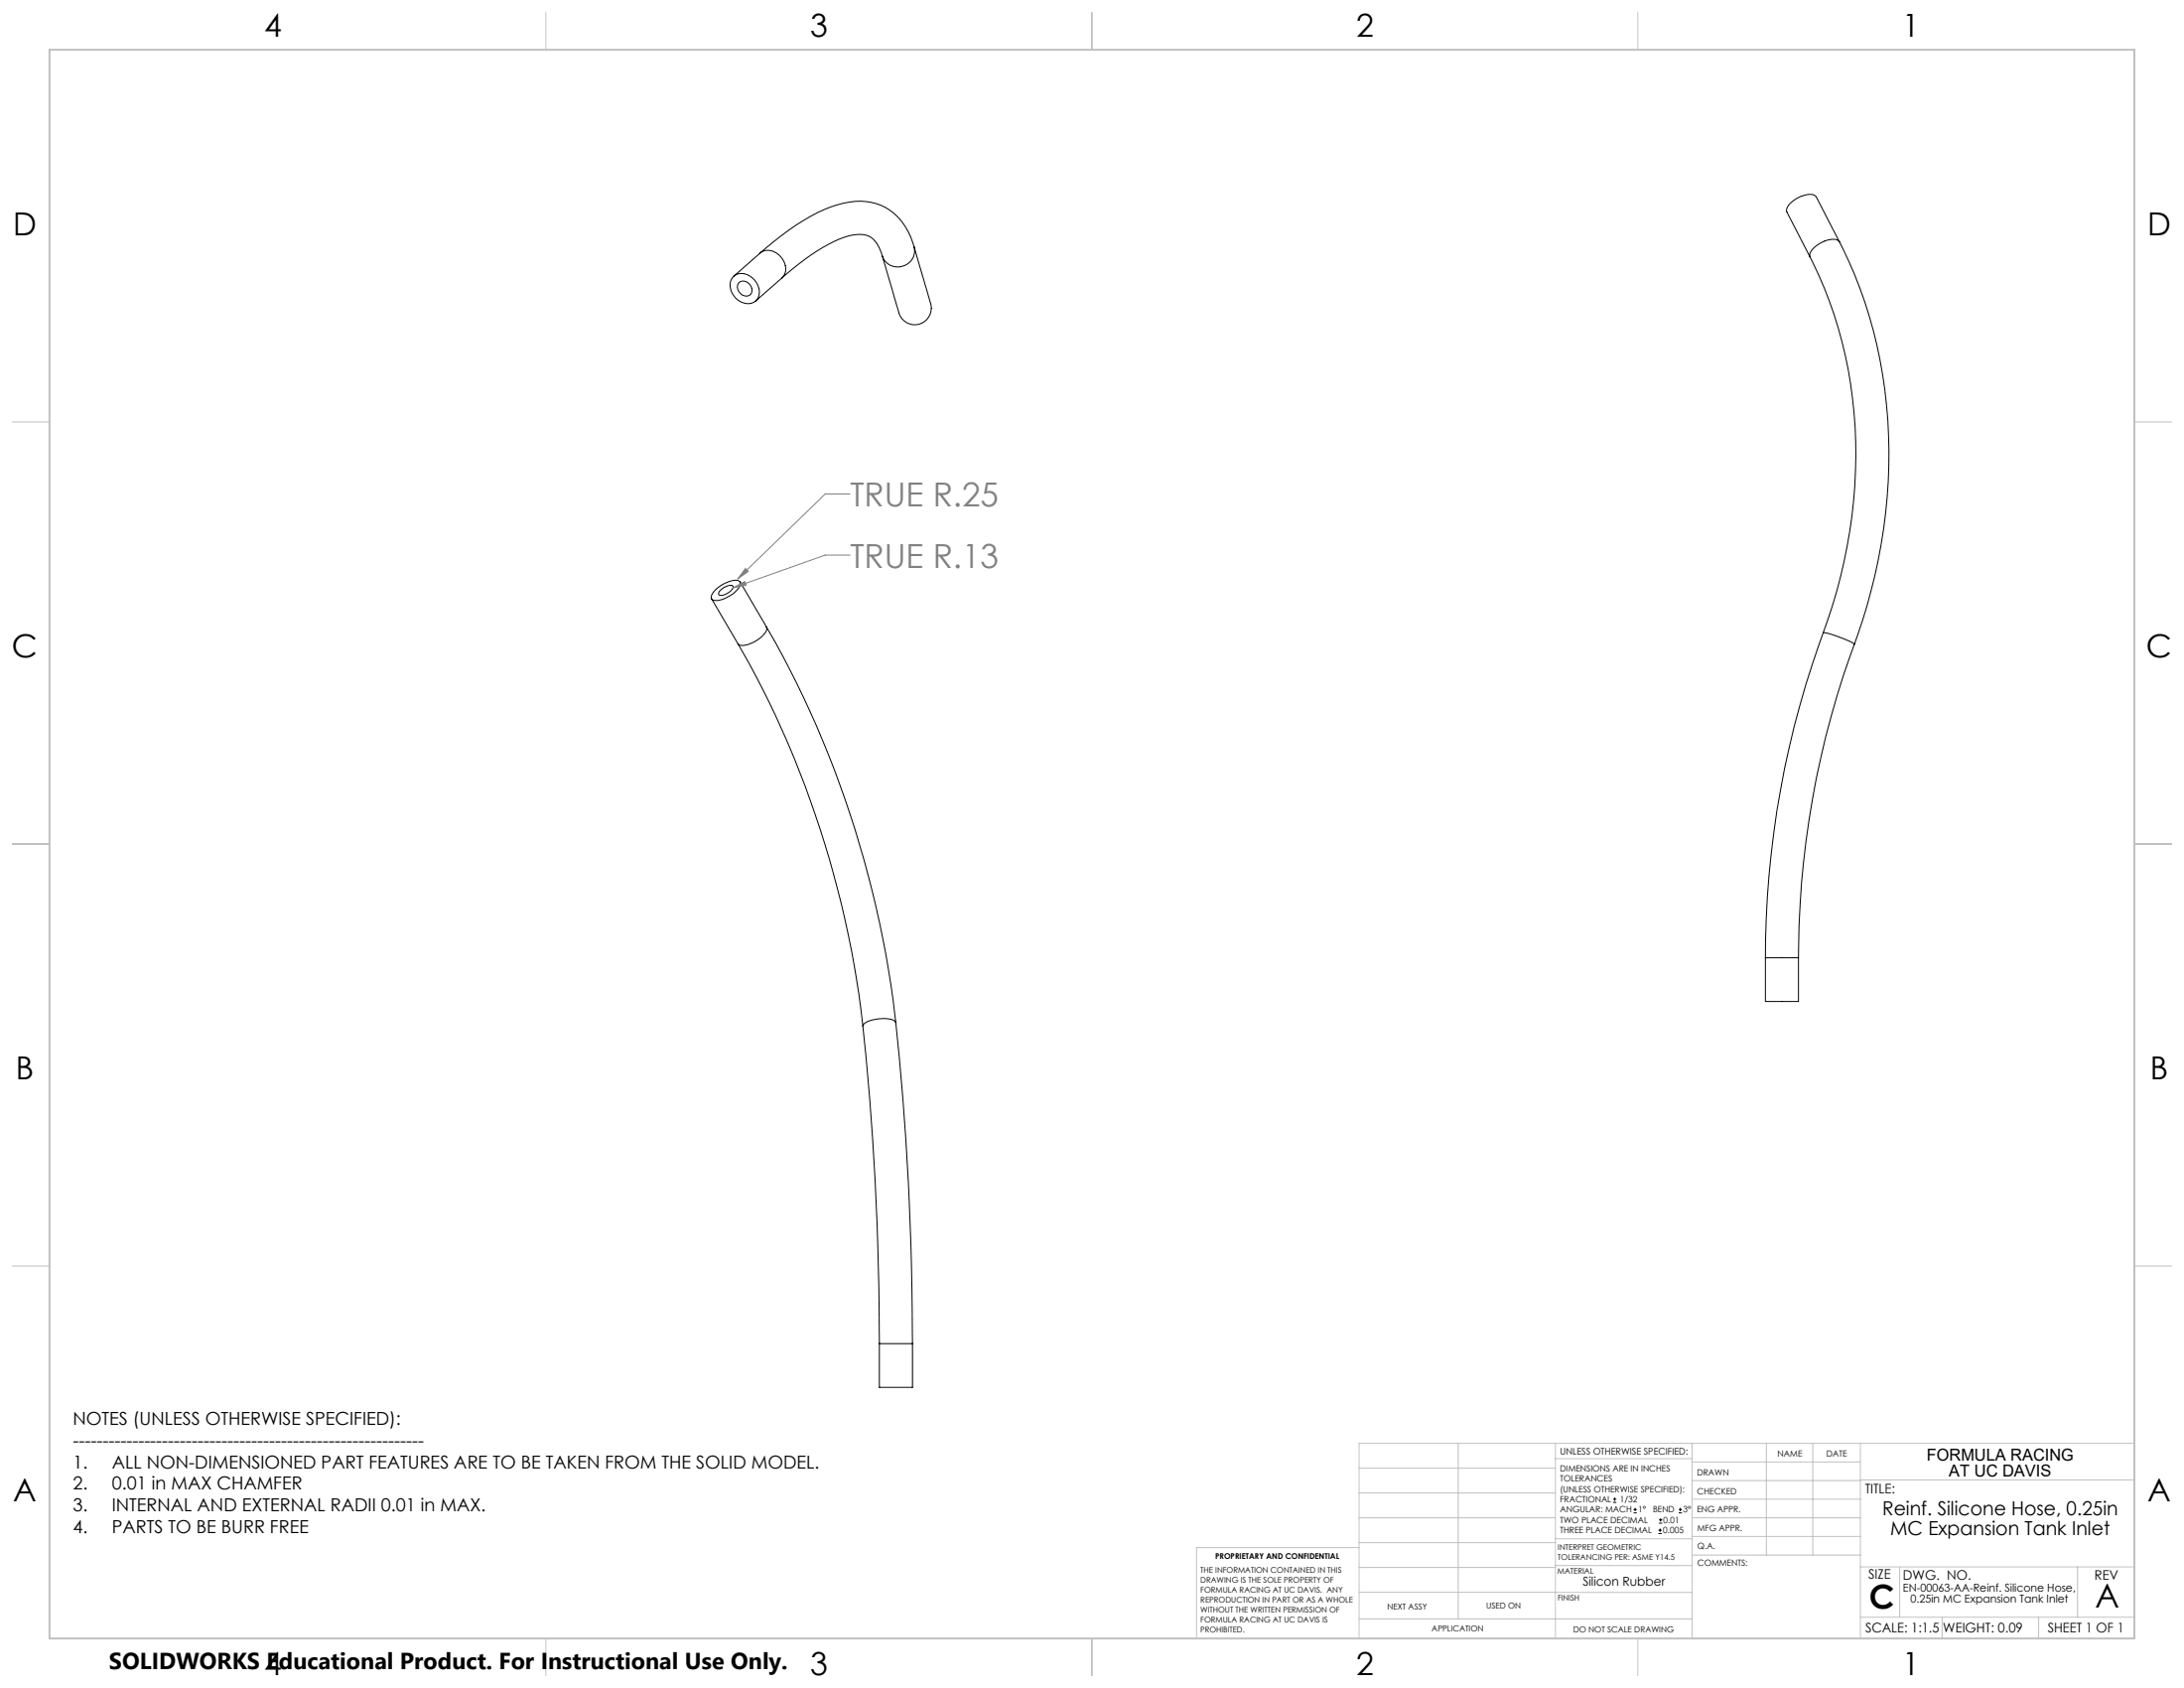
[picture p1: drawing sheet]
<svg xmlns="http://www.w3.org/2000/svg" width="559mm" height="432mm" viewBox="0 0 559 432" stroke-linecap="round" stroke-linejoin="round" font-family="sans-serif">
<g fill="none" stroke="#000" stroke-width=".25">
<path d="M187.5 70.9a3.9 3.9 0 0 1 6.1 1.5 3.4 3.4 0 0 1-1.3 5.2 4.6 4.6 0 0 1-5.2-6.2zM189.1 72.2a2.22 2.22 0 0 1 2.6 .4 2.22 2.22 0 0 1 .4 2.6 2.15 2.15 0 0 1-2.7-.2 2.15 2.15 0 0 1-.3-2.8zM194.5 64.7a4 4 0 0 1 5.8 1.8 3.5 3.5 0 0 1-.2 4.6M194.5 64.7l-6.8 6M200.1 71.1l-6.8 5.9M225.7 65.5a7 7 0 0 0-4-5.3 12 12 0 0 0-8.4 1.6 57.9 57.9 0 0 0-13.2 9.3M233.9 63.1a14.7 14.7 0 0 0-10.9-11.3 21.3 21.3 0 0 0-13.8 2.6 71.8 71.8 0 0 0-14.7 10.3M233.9 63.1l3.7 12.7a7.4 7.4 0 0 1 .4 4.6 4.3 4.3 0 0 1-4.5 2.6 4.3 4.3 0 0 1-3.7-3.7l-4.1-13.8M233.9 63.1a4.3 4.3 0 0 1-3 5 4.3 4.3 0 0 1-5.2-2.6M463.1 65.8a112.4 112.4 0 0 1 11.1 62.6 134.9 134.9 0 0 1-7.7 33.5M470.6 61.9a122.5 122.5 0 0 1 11.4 73.2 149 149 0 0 1-7.5 29.7M470.6 61.9l-5.9-11.5a2.58 2.58 0 0 0-3-.4 6.5 6.5 0 0 0-4.6 3.7l.1 .6 5.9 11.5"/>
<path d="M470.6 61.9a2.65 2.65 0 0 0-3-.5 6.6 6.6 0 0 0-4.6 3.8l.1 .6M182.1 153.2l6.7 11.5M183.1 150.8a8 8 0 0 1 5.7-2.3 1.12 1.12 0 0 1 .7 .9 1.12 1.12 0 0 1-.6 1.1 8.3 8.3 0 0 1-6.1 3.1 .99 .99 0 0 1-.9-.7 .99 .99 0 0 1 .4-1.1zM184.3 151l1.9-1.1a.94 .94 0 0 1 1.4 .3 3.4 3.4 0 0 1-3.6 2 .87 .87 0 0 1 .3-1.2zM189.4 148.9l6.7 11.5M188.8 164.7a254.2 254.2 0 0 1 32 97.8M196.1 160.4a262.9 262.9 0 0 1 33.1 101.2M196.1 160.4a2.54 2.54 0 0 1-1.3 2.6 8.2 8.2 0 0 1-5.2 2.1l-.8-.4M466.5 161.9a242.3 242.3 0 0 0-14.8 83.1M466.5 161.9a22.5 22.5 0 0 1 8 2.9M474.5 164.8a232.2 232.2 0 0 0-14.3 80.2M451.7 245v11.2h8.5v-11.2"/>
<path d="M451.7 245h8.5M220.8 262.5a766.4 766.4 0 0 1 4.2 81.2M229.2 261.6a775.4 775.4 0 0 1 4.3 82.1M229.2 261.6a2.45 2.45 0 0 0-2.5-1 8.6 8.6 0 0 0-5.8 1.5l-.1 .4M225 343.7v11.2h8.5v-11.2M225 343.7h8.5M412.7 384.3h.9M412.7 383.5h.9M413.1 383.1v.8M418 387h.8M418 386.2h.8M418.4 385.7v.9"/>
<path d="M424.3 392.3h.9M424.3 391.4h.9M424.5 389.6h.8M424.5 388.8h.8M424.7 391v.9M424.9 388.4v.8M429.5 387h.9M429.5 386.2h.9M429.9 385.7v.9"/>
</g>
<path d="M217.5 126.4h-6.4l-22.4 21.7M187.6 150.4l2.9-1.6 .4 .9zM190.7 145.4l.8 .8-2.8 1.9zM217.5 142h-6.4l-23.5 8.4" fill="none" stroke="#808080" stroke-width=".25"/>
<g fill="none" stroke="#c0c0c0" stroke-width=".25">
<path d="M139.7 3.2v9.5M279.4 3.2v9.5M419.1 3.2v9.5M3.1 107.9h9.6M546.1 107.9h9.5M3.1 215.9h9.6M546.1 215.9h9.5M3.1 323.8h9.6M546.1 323.8h9.5M347.7 375.6h50.3M373.1 369.2v44.9M398 369.2v49.9"/>
<path d="M398 373.1h34.9M432.9 369.2v49.9M432.9 378.7h43.1M432.9 374h43.1M451.9 369.2v28.6M463.8 369.2v28.6M476 369.2v49.9M476 378.6h70.1M546.1 369.2h-198.4v49.9M347.7 394.6h50.3M347.7 388.3h50.3M347.7 381.9h50.3"/>
<path d="M347.7 395.9h-41.6v23.2M398 393.6h35M432.9 383.5h43.1M432.9 388.3h43.1M432.9 393h43.1M433 397.8h43M139.7 419.1v9.6M279.4 419.1v9.6M347.7 414.1h85.2M347.7 401h50.3M347.7 407.3h50.3M398 407.4h34.9"/>
<path d="M398 400.5h35M419.1 419.1v9.6M476 413.7h70.1M476 400.8h70.1M486.1 400.8v12.9M496.9 413.7v5.4M521.6 413.7v5.4M531.6 400.8v12.9"/>
</g>
<path d="M12.7 12.7h533.4v406.4h-533.4z" fill="none" stroke="#c0c0c0" stroke-width=".5"/>
<path d="M190.7 145.4l-2 2.7 2.8-1.9zM187.6 150.4l3.3-.7-.4-.9z" fill="#808080"/>
<g font-size="8.5" fill="#808080">
<text x="217.5" y="129.5">TRUE R.25</text>
<text x="217.5" y="145.2">TRUE R.13</text>
</g>
<g font-size="8.5">
<text x="478.3" y="411.4">C</text>
<text x="536.1" y="411.3">A</text>
</g>
<g font-size="8.1">
<text x="67.6" y="9.3">4</text>
<text x="207.3" y="9.3">3</text>
<text x="347" y="9.3">2</text>
<text x="486.7" y="9.3">1</text>
<text x="3.3" y="60.1">D</text>
<text x="549.4" y="60.1">D</text>
<text x="3" y="168">C</text>
<text x="549.1" y="168">C</text>
<text x="4" y="276">B</text>
<text x="550.1" y="276">B</text>
<text x="3.3" y="383.9">A</text>
<text x="549.4" y="383.9">A</text>
<text x="67.6" y="428.4">4</text>
<text x="207.3" y="428.4">3</text>
<text x="347" y="428.4">2</text>
<text x="486.7" y="428.4">1</text>
</g>
<text font-size="5.9" x="27.9" y="427">SOLIDWORKS Educational Product. For Instructional Use Only.</text>
<g font-size="4.9">
<text x="481.6" y="387.7">Reinf. Silicone Hose, 0.25in</text>
<text x="483.7" y="392.6">MC Expansion Tank Inlet</text>
</g>
<g font-size="4.6">
<text x="18.6" y="364.4">NOTES (UNLESS OTHERWISE SPECIFIED):</text>
<text x="18.6" y="370">-----------------------------------------------------------</text>
<text x="18.6" y="375.5">1.</text>
<text x="28.7" y="375.5">ALL NON-DIMENSIONED PART FEATURES ARE TO BE TAKEN FROM THE SOLID MODEL.</text>
<text x="18.6" y="381.1">2.</text>
<text x="28.7" y="381.1">0.01 in MAX CHAMFER</text>
<text x="18.6" y="386.7">3.</text>
<text x="28.7" y="386.7">INTERNAL AND EXTERNAL RADII 0.01 in MAX.</text>
<text x="18.6" y="392.3">4.</text>
<text x="28.7" y="392.3">PARTS TO BE BURR FREE</text>
</g>
<g font-size="4.2">
<text x="493" y="373.5">FORMULA RACING</text>
<text x="498.7" y="377.8">AT UC DAVIS</text>
</g>
<g font-size="3.4">
<text x="477.2" y="381.9">TITLE:</text>
<text x="478.1" y="404">SIZE</text>
<text x="486.9" y="404">DWG. NO.</text>
<text x="535.9" y="404.1">REV</text>
<text x="477.3" y="417.7">SCALE: 1:1.5</text>
<text x="497.1" y="417.7">WEIGHT: 0.09</text>
<text x="523.9" y="417.6">SHEET 1 OF 1</text>
</g>
<text font-size="3.2" x="405" y="405.7">Silicon Rubber</text>
<g font-size="2.8">
<text x="486.9" y="407.2">EN-00063-AA-Reinf. Silicone Hose,</text>
<text x="488.8" y="410">0.25in MC Expansion Tank Inlet</text>
</g>
<text font-size="2.4" x="399.2" y="372.1">UNLESS OTHERWISE SPECIFIED:</text>
<g font-size="2.2">
<text x="399.2" y="376.4">DIMENSIONS ARE IN INCHES</text>
<text x="434.2" y="377.3">DRAWN</text>
<text x="454.8" y="372.5">NAME</text>
<text x="467.3" y="372.6">DATE</text>
<text x="399.2" y="379">TOLERANCES</text>
<text x="399.2" y="381.7">(UNLESS OTHERWISE SPECIFIED):</text>
<text x="434.3" y="382.2">CHECKED</text>
<text x="399.2" y="389.6">TWO PLACE DECIMAL</text>
<text x="399.2" y="384.3">FRACTIONAL</text>
<text x="399.2" y="387">ANGULAR: MACH</text>
<text x="414.5" y="384.3">1/32</text>
<text x="419.1" y="387">1°</text>
<text x="422.9" y="387">BEND</text>
<text x="425.6" y="389.6">0.01</text>
<text x="430.6" y="387">3°</text>
<text x="434.2" y="386.9">ENG APPR.</text>
<text x="399.2" y="392.3">THREE PLACE DECIMAL</text>
<text x="425.5" y="392.3">0.005</text>
<text x="434.3" y="391.6">MFG APPR.</text>
<text x="434.3" y="396.3">Q.A.</text>
<text x="434.3" y="400.5">COMMENTS:</text>
</g>
<g font-size="2.1">
<text x="354.9" y="411.6">NEXT ASSY</text>
<text x="380.3" y="411.6">USED ON</text>
<text x="366.3" y="417.4">APPLICATION</text>
<text x="402.5" y="417.5">DO NOT SCALE DRAWING</text>
</g>
<g font-size="2">
<text x="310.9" y="398.8">PROPRIETARY AND CONFIDENTIAL</text>
<text x="398.6" y="396.5">INTERPRET GEOMETRIC</text>
<text x="398.6" y="399">TOLERANCING PER: ASME Y14.5</text>
<text x="307.2" y="402.4">THE INFORMATION CONTAINED IN THIS</text>
<text x="307.2" y="404.9">DRAWING IS THE SOLE PROPERTY OF</text>
<text x="307.2" y="407.5">FORMULA RACING AT UC DAVIS. ANY</text>
<text x="398.5" y="402.6">MATERIAL</text>
<text x="307.2" y="410">REPRODUCTION IN PART OR AS A WHOLE</text>
<text x="307.2" y="412.5">WITHOUT THE WRITTEN PERMISSION OF</text>
<text x="398.5" y="409.4">FINISH</text>
<text x="307.2" y="415">FORMULA RACING AT UC DAVIS IS</text>
<text x="307.2" y="417.6">PROHIBITED.</text>
</g>
</svg>
